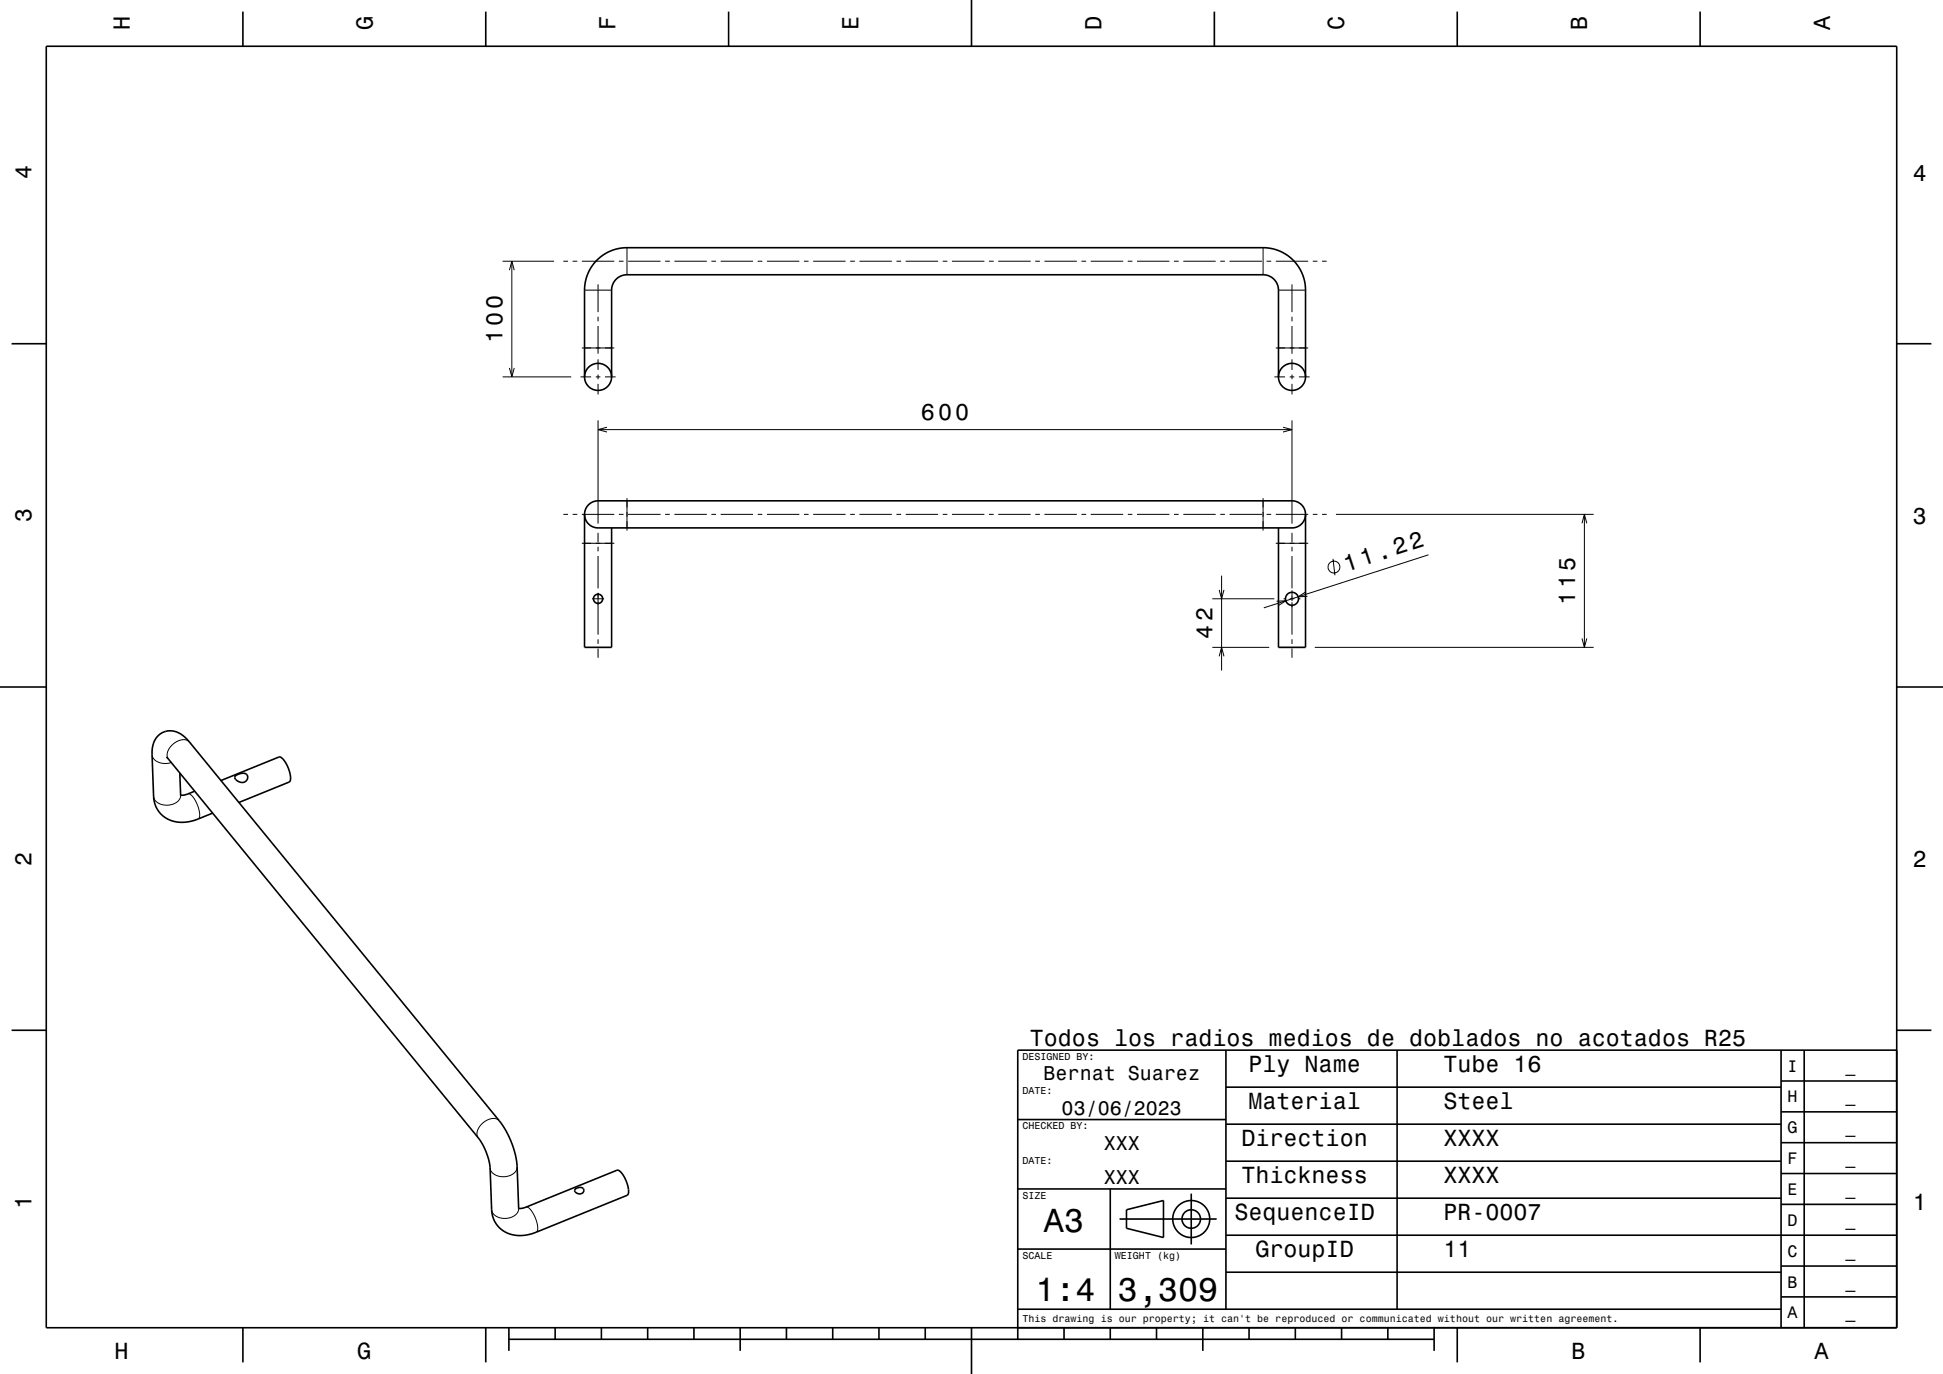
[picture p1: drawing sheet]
<svg xmlns="http://www.w3.org/2000/svg" width="420mm" height="297mm" viewBox="0 0 420 297" stroke-linecap="round" stroke-linejoin="round" font-family="sans-serif">
<g fill="none" stroke="#000" stroke-width=".22">
<path d="M108.6 56.5h11.2M110.1 58.4l.5-1.9 .6 1.9M110.6 56.5v25M121.8 56.5h1M123.8 56.5h1M125.8 56.5h7M133.8 56.5h1M135.5 53.5v5.9M135.8 56.5h7M143.8 56.5h1M145.8 56.5h7M153.8 56.5h1"/>
<path d="M155.8 56.5h7M163.8 56.5h1M165.8 56.5h7M173.8 56.5h1M175.8 56.5h7M183.8 56.5h1M185.8 56.5h7M193.8 56.5h1M195.8 56.5h7M203.8 56.5h1M205.8 56.5h7M213.8 56.5h1"/>
<path d="M215.8 56.5h7M223.8 56.5h1M225.8 56.5h7M233.8 56.5h1M235.8 56.5h7M243.8 56.5h1M245.8 56.5h7M253.8 56.5h1M255.8 56.5h7M263.8 56.5h1M265.8 56.5h7M273 53.5v5.9"/>
<path d="M273.8 56.5h1M275.8 56.5h7M283.8 56.5h1M285.8 56.5h1M110.1 79.5l.5 2 .6-2M125.8 75.2h7M126.4 62.7h5.8M129.3 61.5v6M129.3 68.5v1M129.3 70.5v6M129.3 77.7v2.3M275.8 75.2h7"/>
<path d="M276.4 62.7h5.8M279.3 61.5v6M279.3 68.5v1M279.3 70.5v6M279.3 77.7v2.3M108.6 81.5h14.9M125.5 81.5h2.3M128.8 81.5h1M129.3 81v1M129.3 83v2.3M129.3 90.9v22.3M129.3 92.9h150"/>
<path d="M130.8 81.5h2.3M131.2 92.4l-1.9 .5 1.9 .5M275.5 81.5h2.3M277.3 92.4l2 .5-2 .5M278.8 81.5h1M279.3 81v1M279.3 83v2.3M279.3 90.9v22.3M280.8 81.5h2.3M121.8 111.2h1M123.8 111.2h1M125.8 117.4h7"/>
<path d="M125.8 111.2h7M129.3 115.2v2M129.3 118.2v1M133.8 111.2h1M135.5 107.7v7M135.8 111.2h7M143.8 111.2h1M145.8 111.2h7M153.8 111.2h1M155.8 111.2h7M163.8 111.2h1M165.8 111.2h7"/>
<path d="M173.8 111.2h1M175.8 111.2h7M183.8 111.2h1M185.8 111.2h7M193.8 111.2h1M195.8 111.2h7M203.8 111.2h1M205.8 111.2h7M213.8 111.2h1M215.8 111.2h7M223.8 111.2h1M225.8 111.2h7"/>
<path d="M233.8 111.2h1M235.8 111.2h7M243.8 111.2h1M245.8 111.2h7M253.8 111.2h1M255.8 111.2h7M263.8 111.2h1M265.8 111.2h7M273 107.7v7M273.8 111.2h1M275.8 117.4h7M275.8 111.2h7"/>
<path d="M279.3 115.2v2M279.3 118.2v1M283.8 111.2h1M285.8 111.2h1M288.8 111.2h55.7M308.8 119.9l-35.6 11.5M342 113.1l.5-1.9 .5 1.9M342.5 111.2v28.7M128 129.4h2.6M129.3 120.2v7M129.3 128.1v9.1M129.3 138.2v1"/>
<path d="M262.1 139.9h12.3M262.1 129.4h13.4M263.5 127.5l.6 1.9 .5-1.9M264.1 124.4v20.5M275.9 130l2-.1-1.6 1M277.5 129.4h.3M278.8 129.4h1M279.3 120.2v7M279.3 127.6v.3M279.3 128.2v1.7M279.3 130.2v7M279.3 138.2v1"/>
<path d="M280.8 129.4h.3M282.3 127.9l-1.7 1.1 2-.1M284.2 139.9h60.3M288.1 120.8l.5 3.5M342 138l.5 1.9 .5-1.9M129.3 140.2v2M263.5 141.9l.6-2 .5 2M279.3 140.2v2M32.9 163.1a2.91 2.91 0 0 0 3.8 1.8l.3-.1M39 171.9a2.88 2.88 0 0 1-3.6 2.1l-1.5-.6-.5-.6-.2-.7M40.6 171.6a2.32 2.32 0 0 1 1.8 1.8 4.1 4.1 0 0 1 .5 3.6h-.1M40.9 160.4a2.75 2.75 0 0 0-3.7 .6 2.44 2.44 0 0 0-.8 3.1"/>
<path d="M107.9 242.3a2.75 2.75 0 0 0-3.7 .6 2.44 2.44 0 0 0-.8 3.1M111.8 252.2a2.88 2.88 0 0 1-3.7 2.1l-.9-.3-.7-.4-.4-.6-.2-.6M112.1 261.2a2.89 2.89 0 0 1-3.7 2.1l-.9-.3-.7-.4-.4-.6-.1-.5M113.7 260.9a2.32 2.32 0 0 1 1.8 1.8 4 4 0 0 1 .5 3.6l-.1 .1"/>
<circle cx="288.4" cy="122.6" r="1.28"/>
</g>
<g fill="none" stroke="#000" stroke-width=".35">
<path d="M10 10h400v277h-400zM52.5 2.5v7.5M105 2.5v7.5M157.5 2.5v7.5M210 0v10M262.5 2.5v7.5M315 2.5v7.5M367.5 2.5v7.5M2.5 74.3h7.5M410 74.3h7.5M126.4 81.5v-18.8a9.2 9.2 0 0 1 9.1-9.2h137.5a9.2 9.2 0 0 1 9.2 9.2v18.8M276.4 81.5v-18.8a3.3 3.3 0 0 0-3.4-3.3h-137.5a3.3 3.3 0 0 0-3.3 3.3v18.8"/>
<path d="M126.4 111.2v28.7h5.8v-25.8M127.2 109.1a2.93 2.93 0 0 1 2.1-.8h150a2.93 2.93 0 0 1 2.9 2.9 2.93 2.93 0 0 1-2.9 2.9h-150a2.93 2.93 0 0 1-2.7-1.8 2.93 2.93 0 0 1 .6-3.2zM282.2 111.2v28.7h-5.8v-25.8M0 148.5h10M410 148.5h10M36 163.6l67.4 82.4a13.4 13.4 0 0 1 2.5 6.4l.4 9.1a6 6 0 0 0 7.6 5.4l2-.5 19.7-8a2.77 2.77 0 0 0-.1-2.8 3.7 3.7 0 0 0-2.1-2.7l-19.7 8-1.6 .3M38.9 167.1l.1 4.8M39 171.9l.1 .1M42.1 171l-2.1 .8-1 .1M46 175.8l-3.2 1.2a7 7 0 0 1-8.4-1.5 5.7 5.7 0 0 1-1.2-3.4l-.3-9a4.4 4.4 0 0 1 3.1-5.1 5.1 5.1 0 0 1 4.9 2.4l67 81.9a19 19 0 0 1 3.9 9.9l.3 9.1M47.8 168.7l12.5-5.1a2.32 2.32 0 0 1 1.7 1.8 4 4 0 0 1 .6 3.6l-11 4.5M50.9 167.7a1.72 1.72 0 0 1 2.6 0 1.29 1.29 0 0 1-.7 1.4 1.29 1.29 0 0 1-1.6-.4 .64 .64 0 0 1-.3-1z"/>
<path d="M2.5 222.7h7.5M265 235h120M265 227v56M302 227v56M385 233.7h25M385 227v60M390 227v60M410 222.7h7.5M410 227h-190v62.5M124.4 257l.6-.3a.78 .78 0 0 1 1.2 .7 .78 .78 0 0 1-1.2 .6 .68 .68 0 0 1-.6-1zM220 257h45M220 242h45"/>
<path d="M240 257v26M257.5 258v11M265 259h120M265 251h120M265 243h120M385 253.7h25M385 247h25M385 240.3h25M220 270h45M242 263.5h21M243.5 261.5l8-2v8l-8-2zM265 275h120"/>
<path d="M265 267h145M385 273.7h25M385 260.3h25M52.5 287v7.5M105 287v7.5M110 289.5h200M110 287v5M120 287v2.5M130 287v2.5M140 287v2.5M150 287v2.5M160 287v5"/>
<path d="M170 287v2.5M180 287v2.5M190 287v2.5M200 287v2.5M210 287v10M220 283h165M230 287v2.5M240 287v2.5M250 287v2.5M260 287v5M270 287v2.5M280 287v2.5"/>
<path d="M290 287v2.5M300 287v2.5M310 287v5M315 287v7.5M367.5 287v7.5M385 280.3h25"/>
<circle cx="129.3" cy="81.5" r="2.92"/>
<circle cx="279.3" cy="81.5" r="2.92"/>
<circle cx="129.3" cy="129.4" r="1"/>
<circle cx="279.3" cy="129.4" r="1.4"/>
<circle cx="257.5" cy="263.5" r="2"/>
<circle cx="257.5" cy="263.5" r="4"/>
</g>
<g font-size="7.2">
<text x="225.7" y="266.3">A3</text>
<text x="223.8" y="281.3">1:4</text>
<text x="241.7" y="281.3">3,309</text>
</g>
<g font-size="5">
<text x="28.1" y="6.5" transform="rotate(-90 28.1 6.5)">H</text>
<text x="80.6" y="6.5" transform="rotate(-90 80.6 6.5)">G</text>
<text x="133.1" y="6.5" transform="rotate(-90 133.1 6.5)">F</text>
<text x="185.6" y="6.5" transform="rotate(-90 185.6 6.5)">E</text>
<text x="238.1" y="6.5" transform="rotate(-90 238.1 6.5)">D</text>
<text x="290.6" y="6.5" transform="rotate(-90 290.6 6.5)">C</text>
<text x="343.1" y="6.5" transform="rotate(-90 343.1 6.5)">B</text>
<text x="395.6" y="6.5" transform="rotate(-90 395.6 6.5)">A</text>
<text x="6.8" y="38.7" transform="rotate(-90 6.8 38.7)">4</text>
<text x="413.5" y="39">4</text>
<text x="108.6" y="74.2" transform="rotate(-90 108.6 74.2)">100</text>
<text x="199" y="90.9">600</text>
<text x="6.8" y="112.9" transform="rotate(-90 6.8 112.9)">3</text>
<text x="413.5" y="113.2">3</text>
<text x="291.1" y="123.5" transform="rotate(-18 291.1 123.5)">11.22</text>
<text x="340.5" y="130.8" transform="rotate(-90 340.5 130.8)">115</text>
<text x="262.1" y="138.1" transform="rotate(-90 262.1 138.1)">42</text>
<text x="6.8" y="187.1" transform="rotate(-90 6.8 187.1)">2</text>
<text x="413.5" y="187.4">2</text>
<text x="222.6" y="226.1">Todos los radios medios de doblados no acotados R25</text>
<text x="269.9" y="231.8">Ply Name</text>
<text x="312" y="231.8">Tube 16</text>
<text x="269.9" y="239.8">Material</text>
<text x="312" y="239.8">Steel</text>
<text x="268.3" y="247.8">Direction</text>
<text x="312" y="247.8">XXXX</text>
<text x="268.3" y="255.8">Thickness</text>
<text x="312" y="255.8">XXXX</text>
<text x="6.8" y="261.3" transform="rotate(-90 6.8 261.3)">1</text>
<text x="266.8" y="263.8">SequenceID</text>
<text x="312" y="263.8">PR-0007</text>
<text x="413.5" y="261.6">1</text>
<text x="271.4" y="271.8">GroupID</text>
<text x="312" y="271.8">11</text>
<text x="24.7" y="293.8">H</text>
<text x="77.2" y="293.8">G</text>
<text x="339.7" y="293.8">B</text>
<text x="392.2" y="293.8">A</text>
</g>
<g font-size="4.3">
<text x="225.6" y="233.5">Bernat Suarez</text>
<text x="229.5" y="241">03/06/2023</text>
<text x="238.6" y="248.5">XXX</text>
<text x="238.6" y="256">XXX</text>
</g>
<g font-size="3.6">
<text x="386.4" y="231.6">I</text>
<text x="398.9" y="231.6">_</text>
<text x="386.4" y="238.3">H</text>
<text x="398.9" y="238.3">_</text>
<text x="386.4" y="245">G</text>
<text x="398.9" y="245">_</text>
<text x="386.4" y="251.6">F</text>
<text x="398.9" y="251.6">_</text>
<text x="386.4" y="258.3">E</text>
<text x="398.9" y="258.3">_</text>
<text x="386.4" y="265">D</text>
<text x="398.9" y="265">_</text>
<text x="386.4" y="271.6">C</text>
<text x="398.9" y="271.6">_</text>
<text x="386.4" y="278.3">B</text>
<text x="398.9" y="278.3">_</text>
<text x="386.4" y="285">A</text>
<text x="398.9" y="285">_</text>
</g>
<g font-size="2.2">
<text x="221" y="229.1">DESIGNED BY:</text>
<text x="221" y="236.6">DATE:</text>
<text x="221" y="244.1">CHECKED BY:</text>
<text x="221" y="251.6">DATE:</text>
<text x="221" y="259.1">SIZE</text>
<text x="221" y="272.1">SCALE</text>
<text x="241" y="272.1">WEIGHT (kg)</text>
<text x="221" y="285.8">This drawing is our property; it can't be reproduced or communicated without our written agreement.</text>
</g>
</svg>
